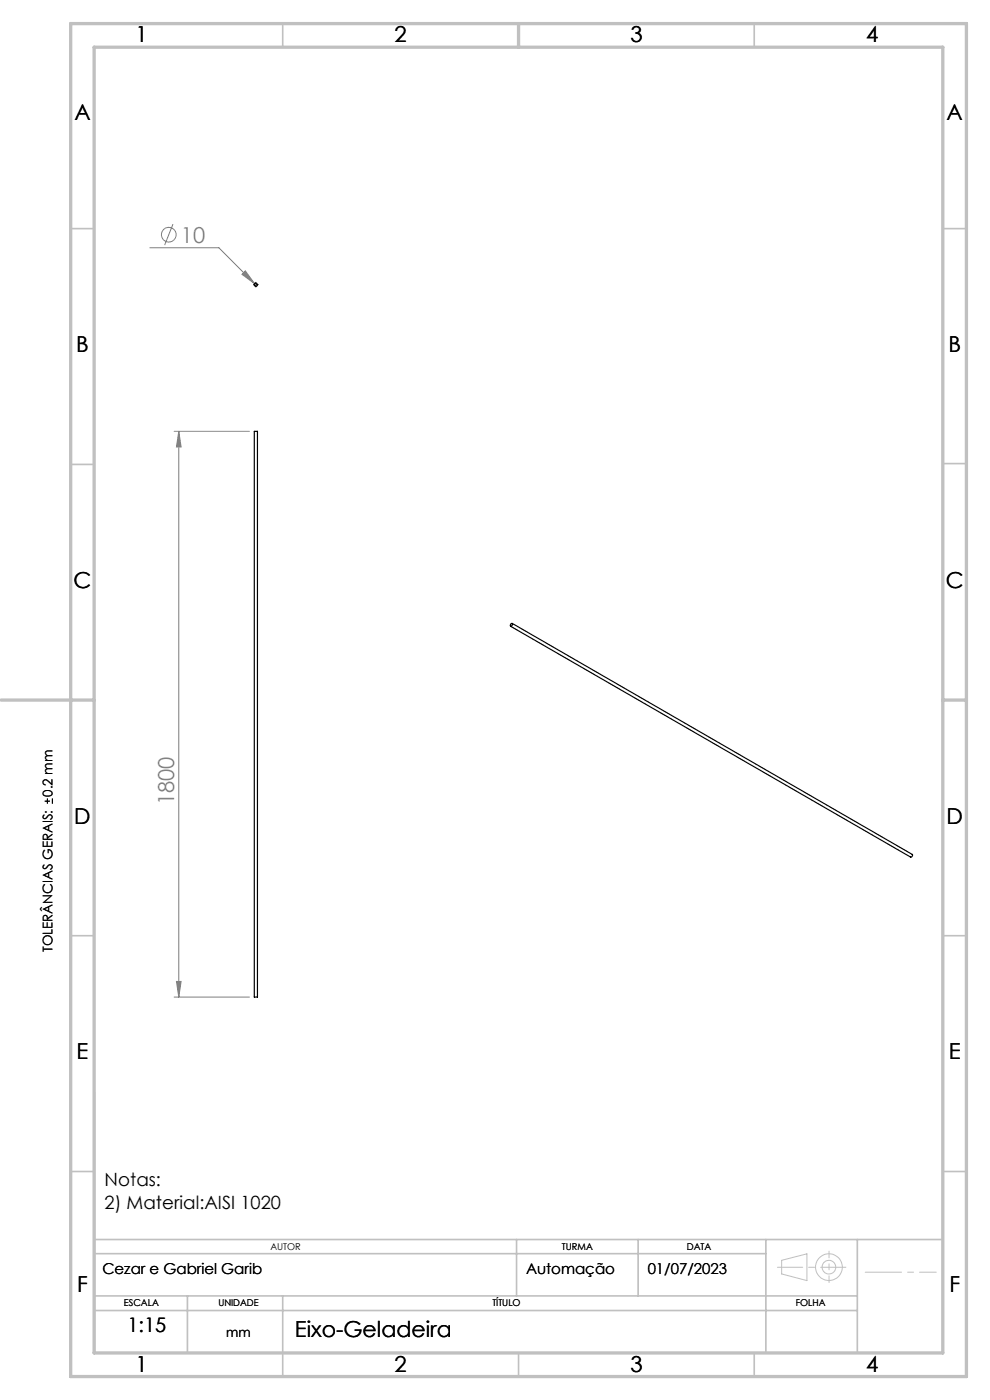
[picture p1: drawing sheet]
<svg xmlns="http://www.w3.org/2000/svg" width="210mm" height="297mm" viewBox="0 0 210 297" stroke-linecap="round" stroke-linejoin="round" font-family="sans-serif">
<g fill="none" stroke="#808080" stroke-width=".21">
<path d="M31.8 52.6h14.6l7.6 7.6M36.7 47.6l-1.8 4.4M52 57.5l2 2.7-2.7-2zM54 60.2l.5 .4M36.9 91.5h16M37.9 91.5l.5 3.3h-1zM37.9 91.5v120M36.9 211.5h16M37.4 208.2h1l-.5 3.3z"/>
<circle cx="35.8" cy="49.8" r="1.56"/>
</g>
<path d="M54.1 60.4h.3M54.3 60.3v.3M9.5 170h1.1M10.1 169.4v1.1M11.1 169.4v1.1" fill="none" stroke="#000" stroke-width=".21"/>
<g fill="none" stroke="#c0c0c0" stroke-width=".21">
<path d="M165.8 267.4l5.4-1.4v5.7l-5.4-1.4z"/>
<circle cx="175.8" cy="268.8" r="1.44"/>
<circle cx="175.8" cy="268.8" r="2.83"/>
</g>
<path d="M53.9 60.4h-.1M54.3 60.1v-.2M54.3 60.7v.2M54.6 60.4h.2" fill="none" stroke="#000" stroke-width=".21" stroke-dasharray="15.2 1.3 1.3 1.3"/>
<path d="M183.5 269.9h15.1" fill="none" stroke="#c0c0c0" stroke-width=".21" stroke-dasharray="15.2 1.3 1.3 1.3" stroke-dashoffset="7.5"/>
<path d="M200 260.4v7.3" fill="none" stroke="#c0c0c0" stroke-width=".21" stroke-dasharray="15.2 1.3 1.3 1.3" stroke-dashoffset="13.5"/>
<path d="M175.9 265.4v6.7" fill="none" stroke="#c0c0c0" stroke-width=".21" stroke-dasharray="15.2 1.3 1.3 1.3" stroke-dashoffset="13.8"/>
<path d="M164.9 268.8h14.5" fill="none" stroke="#c0c0c0" stroke-width=".21" stroke-dasharray="15.2 1.3 1.3 1.3" stroke-dashoffset="9.9"/>
<g fill="none" stroke="#c0c0c0" stroke-width=".35">
<path d="M60 5v5M160 5v5M15 48.5h5M200 48.5h5M15 98.5h5M200 98.4h5M15 198.5h5M200 198.5h5M15 248.5h5M200 248.5h5M20 274.9h161.9M20 263h180"/>
<path d="M20 278h161.9M20 266h142.5M39.8 274.9v12.1M60 274.9v17.1M109.6 263v11.9M135.4 263v11.9M162.5 263v24M181.9 263v24M110 287v5M160 287v5"/>
</g>
<path d="M20 231.8v55.2" fill="none" stroke="#c0c0c0" stroke-width=".5"/>
<path d="M15 5h190v287h-190zM20 10h180v277h-180zM110 5v5M.2 148.5h19.8M200 148.5h5" fill="none" stroke="#c0c0c0" stroke-width=".7"/>
<g fill="#808080">
<path d="M52 57.5l2 2.7-2.7-2z"/>
<path d="M37.9 91.5l.5 3.3h-1zM37.4 208.2h1l-.5 3.3z"/>
</g>
<g fill="none" stroke="#000" stroke-width=".25">
<path d="M53.9 91.5h.7v120h-.7zM108.4 132.3a.19 .19 0 0 1 .3 0 .19 .19 0 0 1 0 .3l-.1 .1a.23 .23 0 0 1-.4 0 .23 .23 0 0 1 .2-.3zM108.7 132.3l84.8 49v.3l-.3 .3-84.9-49"/>
<circle cx="54.3" cy="60.4" r=".34"/>
</g>
<g font-size="4.7">
<text x="28.7" y="9">1</text>
<text x="83.7" y="9">2</text>
<text x="133.7" y="9">3</text>
<text x="183.7" y="9">4</text>
<text x="15.8" y="25.5">A</text>
<text x="200.8" y="25.5">A</text>
<text x="16.2" y="74.7">B</text>
<text x="201.2" y="74.8">B</text>
<text x="15.6" y="124.7">C</text>
<text x="200.6" y="124.7">C</text>
<text x="15.8" y="174.7">D</text>
<text x="200.8" y="174.8">D</text>
<text x="16.2" y="224.7">E</text>
<text x="201.3" y="224.7">E</text>
<text x="16.4" y="274">F</text>
<text x="201.4" y="274">F</text>
<text x="62.6" y="283.7">Eixo-Geladeira</text>
<text x="28.7" y="291">1</text>
<text x="83.7" y="291">2</text>
<text x="133.7" y="291">3</text>
<text x="183.7" y="291">4</text>
</g>
<g font-size="4.7" fill="#808080">
<text x="38.4" y="51.5">10</text>
<text x="36.9" y="170.8" transform="rotate(-90 36.9 170.8)">1800</text>
</g>
<text font-size="4.2" x="27.1" y="282.7">1:15</text>
<g font-size="3.9">
<text x="22.2" y="251.6">Notas:</text>
<text x="22.2" y="256.5">2) Material:AISI 1020</text>
</g>
<g font-size="3.2">
<text x="21.7" y="270.3">Cezar e Gabriel Garib</text>
<text x="111.6" y="270.3">Automação</text>
<text x="137.4" y="270.3">01/07/2023</text>
</g>
<g font-size="2.8">
<text x="11.1" y="169" transform="rotate(-90 11.1 169)">0.2 mm</text>
<text x="11.1" y="202" transform="rotate(-90 11.1 202)">TOLERÂNCIAS GERAIS:</text>
<text x="48" y="283.7">mm</text>
</g>
<g font-size="2">
<text x="57.4" y="265.1">AUTOR</text>
<text x="119.2" y="265.1">TURMA</text>
<text x="145.7" y="265.2">DATA</text>
<text x="26.3" y="277.1">ESCALA</text>
<text x="46.3" y="277.1">UNIDADE</text>
<text x="104.4" y="277.1">TÍTULO</text>
<text x="168.8" y="277.1">FOLHA</text>
</g>
</svg>
